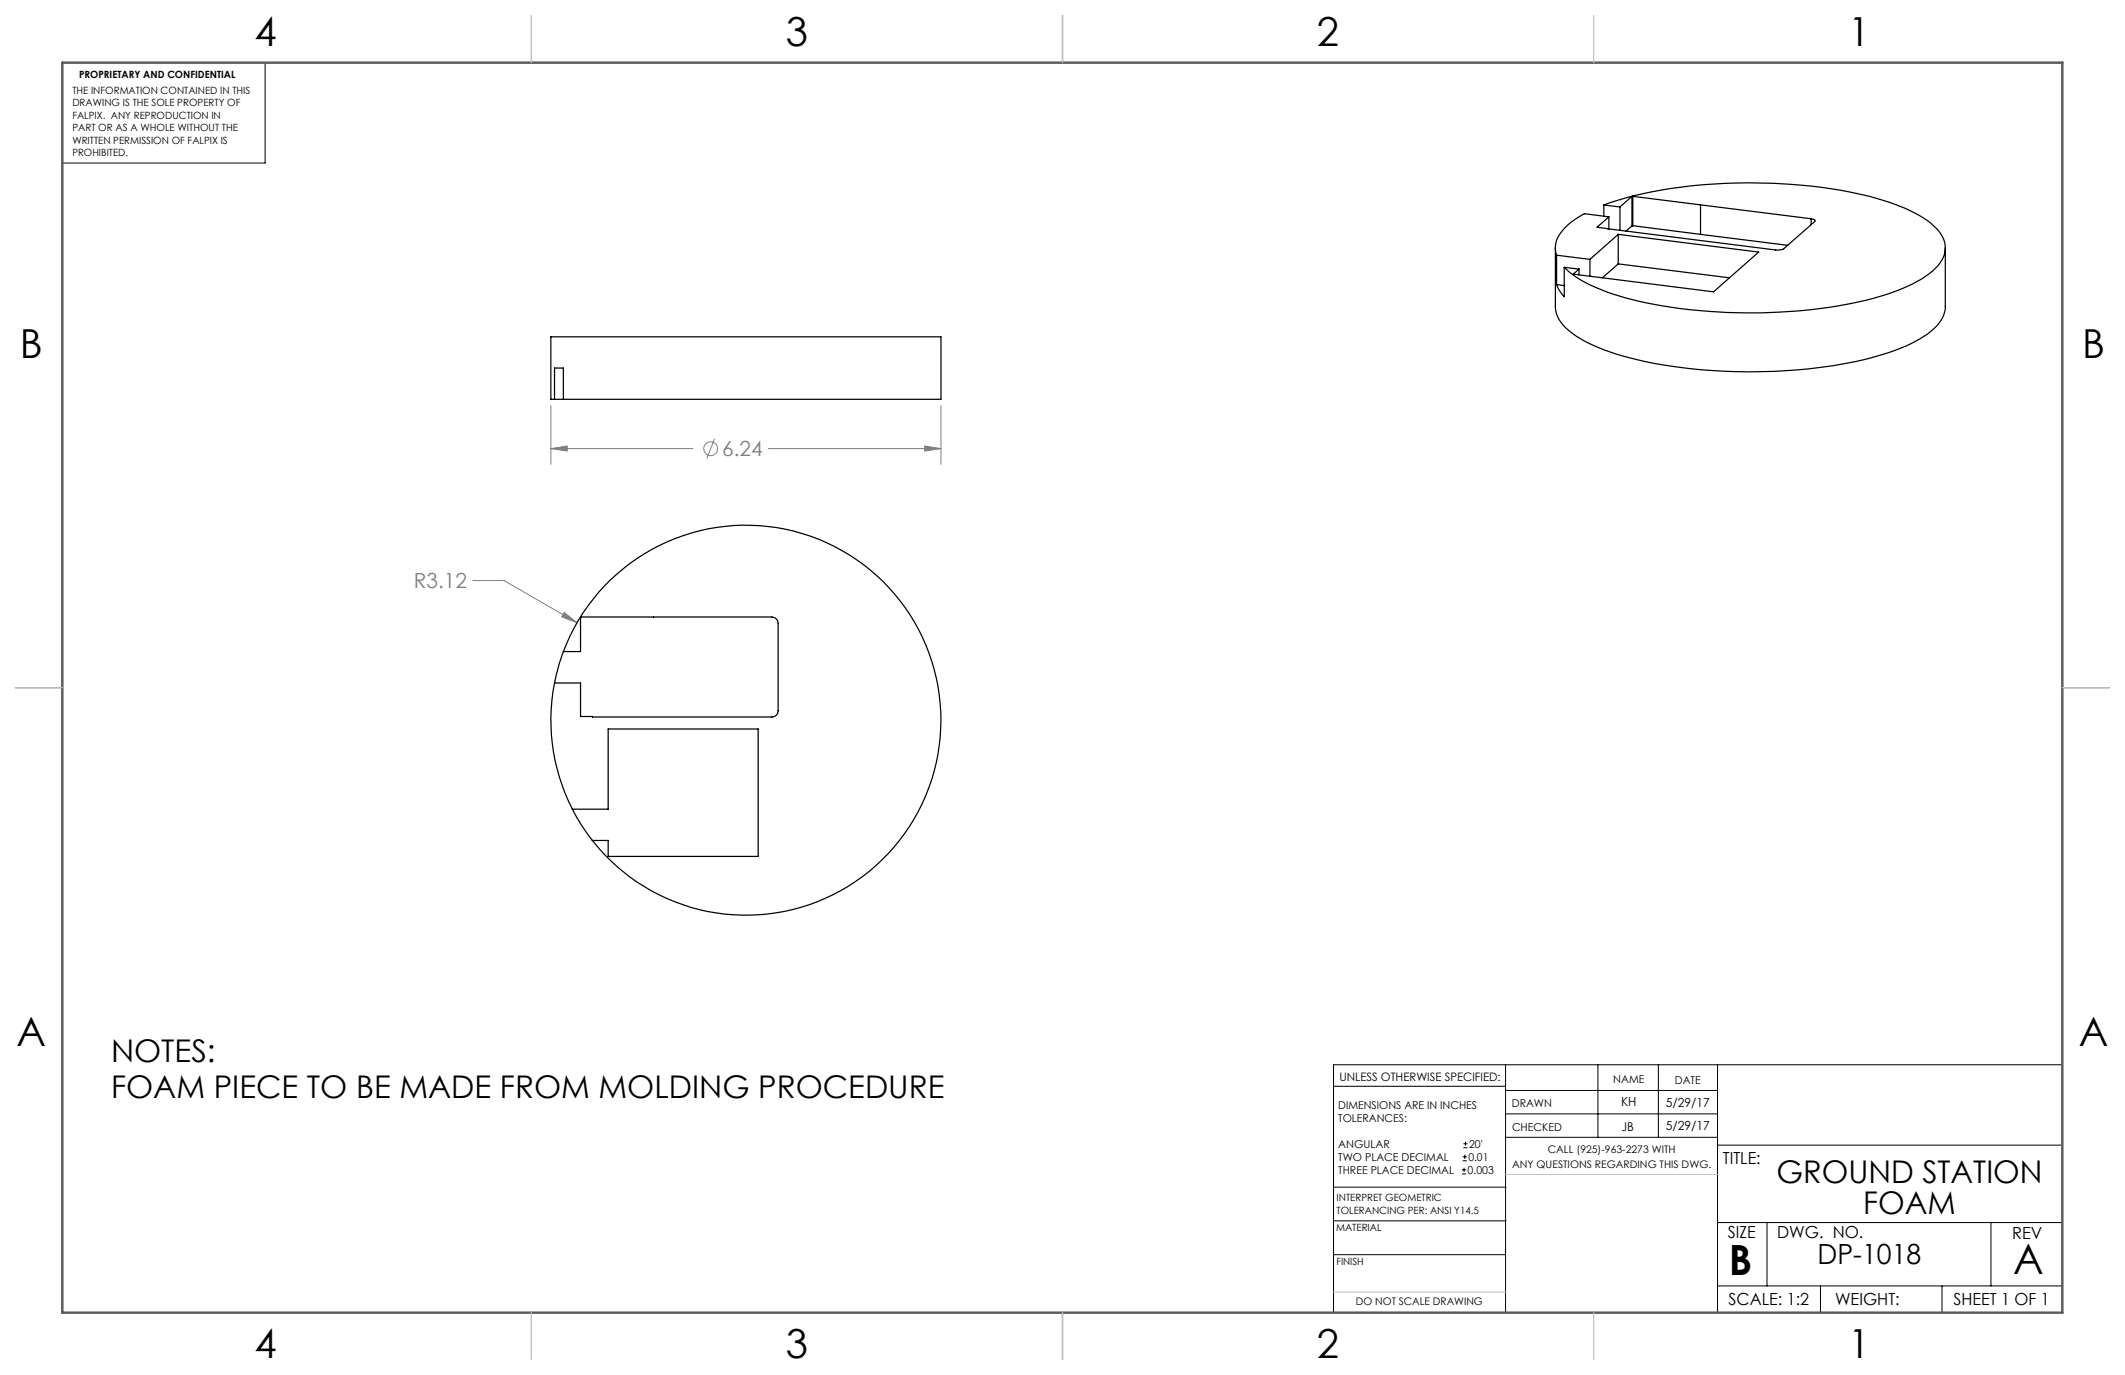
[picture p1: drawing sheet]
<svg xmlns="http://www.w3.org/2000/svg" width="432mm" height="279mm" viewBox="0 0 432 279" stroke-linecap="round" stroke-linejoin="round" font-family="sans-serif">
<g fill="none" stroke="#808080" stroke-width=".2">
<path d="M111.9 91.2l3.4-.6v1.1zM111.9 82.4v11.9M111.9 91.2h28.9M145.2 89.1l-1.6 4.1M156.1 91.2h35.1M187.9 90.6l3.3 .6-3.3 .5zM191.2 82.4v11.9M96.1 118h6.3l14.9 8.5M114.7 124.5l2.6 2-3.2-1.2z"/>
<circle cx="144.4" cy="91.2" r="1.41"/>
</g>
<g fill="none" stroke="#000" stroke-width=".2">
<path d="M53.9 12.7v20.4h-41.2M305.9 216.4v50.3M324.7 216.4v14.7M337 216.4v14.7M349 216.4v50.3M419.1 216.4h-148.1v50.3M271 220.7h34.9M297.1 238.5h.8M297.1 237.7h.8M297.2 235.9h.9M297.2 235.1h.9M297.4 233.2h.8"/>
<path d="M297.4 232.4h.8M297.5 237.3v.8M297.6 234.6v.9M297.8 232v.8M305.9 231.1h43.1M305.9 226.3h43.1M305.9 221.6h43.1M349 232.7h70.1M271 255h34.9M271 248.1h35M271 241.2h35M349 248.4h70.1"/>
<path d="M359.1 248.4v12.9M404.6 248.4v12.9M349 261.3h70.1M369.9 261.3v5.4M394.6 261.3v5.4"/>
</g>
<path d="M215.9 3.2v9.5M3.1 139.7h9.6M419.1 139.7h9.5M215.9 266.7v9.6" fill="none" stroke="#5c5c5c" stroke-width=".25"/>
<path d="M12.7 12.7h406.4v254h-406.4z" fill="none" stroke="#5c5c5c" stroke-width=".5"/>
<path d="M305.9 238.7h43.1M271 262.5h34.9" fill="none" stroke="#c0c0c0" stroke-width=".2"/>
<path d="M108 3.2v9.5M215.9 3.2v9.5M323.8 3.2v9.5M3.1 139.7h9.6M419.1 139.7h9.5M108 266.7v9.6M215.9 266.7v9.6M323.8 266.7v9.6" fill="none" stroke="#c0c0c0" stroke-width=".25"/>
<path d="M114.7 124.5l-.6 .8 3.2 1.2zM187.9 90.6l3.3 .6-3.3 .5zM111.9 91.2l3.4-.6v1.1z" fill="#808080"/>
<g fill="none" stroke="#000" stroke-width=".25">
<path d="M331.6 39.9h.2M331.6 39.9l-2.4 2.2M331.6 39.9v6M331.8 39.9l36.2 4.6M331.8 39.9v6M316.1 50.4v11.9a6.7 6.7 0 0 0 3.3 5.3 35.7 35.7 0 0 0 13 5.4 107.6 107.6 0 0 0 47.4-.2 38 38 0 0 0 11.9-5 7.2 7.2 0 0 0 3.6-5.5v-11.9M316.3 51.9v5.9M316.3 51.9l6.8 .8M316.3 57.8l1.6 .2M317.9 54.3v6a6.4 6.4 0 0 1-1.6-2.5M317.9 54.3l3 .4M320.9 54.7v1.1"/>
<path d="M323.1 52.7v3.4M325.9 41.7a87.5 87.5 0 0 1 29.4-4.6 93.1 93.1 0 0 1 28.4 3.9 25.1 25.1 0 0 1 9.8 5.5 5.2 5.2 0 0 1-.2 8 27.2 27.2 0 0 1-11.5 5.8 106 106 0 0 1-50.1 .6 34.5 34.5 0 0 1-12.6-5.5l-1.2-1.1M325.9 41.7v2.2M325.9 41.7l3.3 .4M326.7 46.5h.1M326.9 44.1l-5-.7a11.3 11.3 0 0 0-5.6 5.5l-.2 .6a4.5 4.5 0 0 0 .2 2.4M326.9 44.1l-2.4 2.1 2.2 .3M326.9 44.1v2.4M328.8 47.6l-5.7 5.1M328.8 47.6l28.6 3.6-9.2 8.1-28.5-3.6 1.2-1M328.8 53.6l-3.2 2.8M328.8 53.6l22.6 2.8"/>
<path d="M328.8 47.6v6M329.2 42.1v4.7M331.6 45.9l-1.2 1.1M331.8 45.9h-.2M331.8 45.9l13.7 1.7M345.5 47.6l17.8 2.2M345.5 41.6v6M368 44.5l.7 .2 .1 .3-6.4 5.6-.8 .2-34.9-4.3M368 44.5v1.1M112.7 81.1h-.8v-12.7h79.3v12.7h-76.7M112.7 81.1v-6.3h1.8v6.3M112.7 81.1h1.8"/>
<path d="M112.7 138.8a39.5 39.5 0 0 0 3.6 25.6M114.5 132.4h3.5v-6.9l.1-.1h38.7a1.33 1.33 0 0 1 1.3 1.2v17.8a1.26 1.26 0 0 1-1.3 1.3l-38.8-.1v-6.8h-5.3M114.5 132.4a39.6 39.6 0 0 1 57.5-20 39.6 39.6 0 0 1 9.3 60.2 39.6 39.6 0 0 1-60.9-1.8M114.5 132.4l-.8 2.4-1 4M116.3 164.4a37.3 37.3 0 0 0 4.1 6.4M116.3 164.4h7.3v-16.3h30.5v25.9h-30.5v-3.2h-3.2"/>
</g>
<g font-size="8.5">
<text x="351.3" y="259">B</text>
<text x="409.1" y="258.9">A</text>
</g>
<g font-size="8.1">
<text x="51.7" y="9.3">4</text>
<text x="159.7" y="9.3">3</text>
<text x="267.6" y="9.3">2</text>
<text x="375.6" y="9.3">1</text>
<text x="4" y="72.8">B</text>
<text x="423.1" y="72.8">B</text>
<text x="3.3" y="212.5">A</text>
<text x="422.4" y="212.5">A</text>
<text x="51.7" y="276">4</text>
<text x="159.7" y="276">3</text>
<text x="267.6" y="276">2</text>
<text x="375.6" y="276">1</text>
</g>
<g font-size="6.3">
<text x="22.6" y="215.8">NOTES:</text>
<text x="22.6" y="223.2">FOAM PIECE TO BE MADE FROM MOLDING PROCEDURE</text>
<text x="361" y="240.3">GROUND STATION</text>
<text x="378.6" y="246.7">FOAM</text>
</g>
<text font-size="5.6" x="369.3" y="256.8">DP-1018</text>
<g font-size="4.2" fill="#808080">
<text x="146.8" y="92.7">6.24</text>
<text x="84.1" y="119.5">R3.12</text>
</g>
<g font-size="3.4">
<text x="350.1" y="236.5">TITLE:</text>
<text x="351.1" y="251.6">SIZE</text>
<text x="361.1" y="251.6">DWG. NO.</text>
<text x="408.9" y="251.7">REV</text>
<text x="351.2" y="265.2">SCALE: 1:2</text>
<text x="372.9" y="265.2">WEIGHT:</text>
<text x="396.9" y="265.2">SHEET 1 OF 1</text>
</g>
<g font-size="2.5">
<text x="329.4" y="224.8">KH</text>
<text x="338.5" y="224.9">5/29/17</text>
<text x="329.5" y="229.7">JB</text>
<text x="338.5" y="229.7">5/29/17</text>
</g>
<text font-size="2.4" x="272.2" y="219.7">UNLESS OTHERWISE SPECIFIED:</text>
<g font-size="2.2">
<text x="327.8" y="220.1">NAME</text>
<text x="340.3" y="220.2">DATE</text>
<text x="271.9" y="225.3">DIMENSIONS ARE IN INCHES</text>
<text x="271.9" y="227.9">TOLERANCES:</text>
<text x="307.2" y="224.9">DRAWN</text>
<text x="271.9" y="233.2">ANGULAR</text>
<text x="298.5" y="233.2">20'</text>
<text x="307.3" y="229.8">CHECKED</text>
<text x="271.9" y="238.5">THREE PLACE DECIMAL</text>
<text x="271.9" y="235.9">TWO PLACE DECIMAL</text>
<text x="298.2" y="238.5">0.003</text>
<text x="298.4" y="235.9">0.01</text>
</g>
<g font-size="2.1">
<text x="307.3" y="237.3">ANY QUESTIONS REGARDING THIS DWG.</text>
<text x="314.5" y="234.2">CALL (925)-963-2273 WITH</text>
<text x="275.5" y="265.1">DO NOT SCALE DRAWING</text>
</g>
<g font-size="2">
<text x="16.1" y="15.9">PROPRIETARY AND CONFIDENTIAL</text>
<text x="14.7" y="19.1">THE INFORMATION CONTAINED IN THIS</text>
<text x="14.7" y="21.6">DRAWING IS THE SOLE PROPERTY OF</text>
<text x="14.7" y="24.1">FALPIX. ANY REPRODUCTION IN</text>
<text x="14.7" y="26.6">PART OR AS A WHOLE WITHOUT THE</text>
<text x="14.7" y="29.2">WRITTEN PERMISSION OF FALPIX IS</text>
<text x="14.7" y="31.7">PROHIBITED.</text>
<text x="271.6" y="244.1">INTERPRET GEOMETRIC</text>
<text x="271.5" y="250.2">MATERIAL</text>
<text x="271.6" y="246.6">TOLERANCING PER: ANSI Y14.5</text>
<text x="271.5" y="257">FINISH</text>
</g>
</svg>
